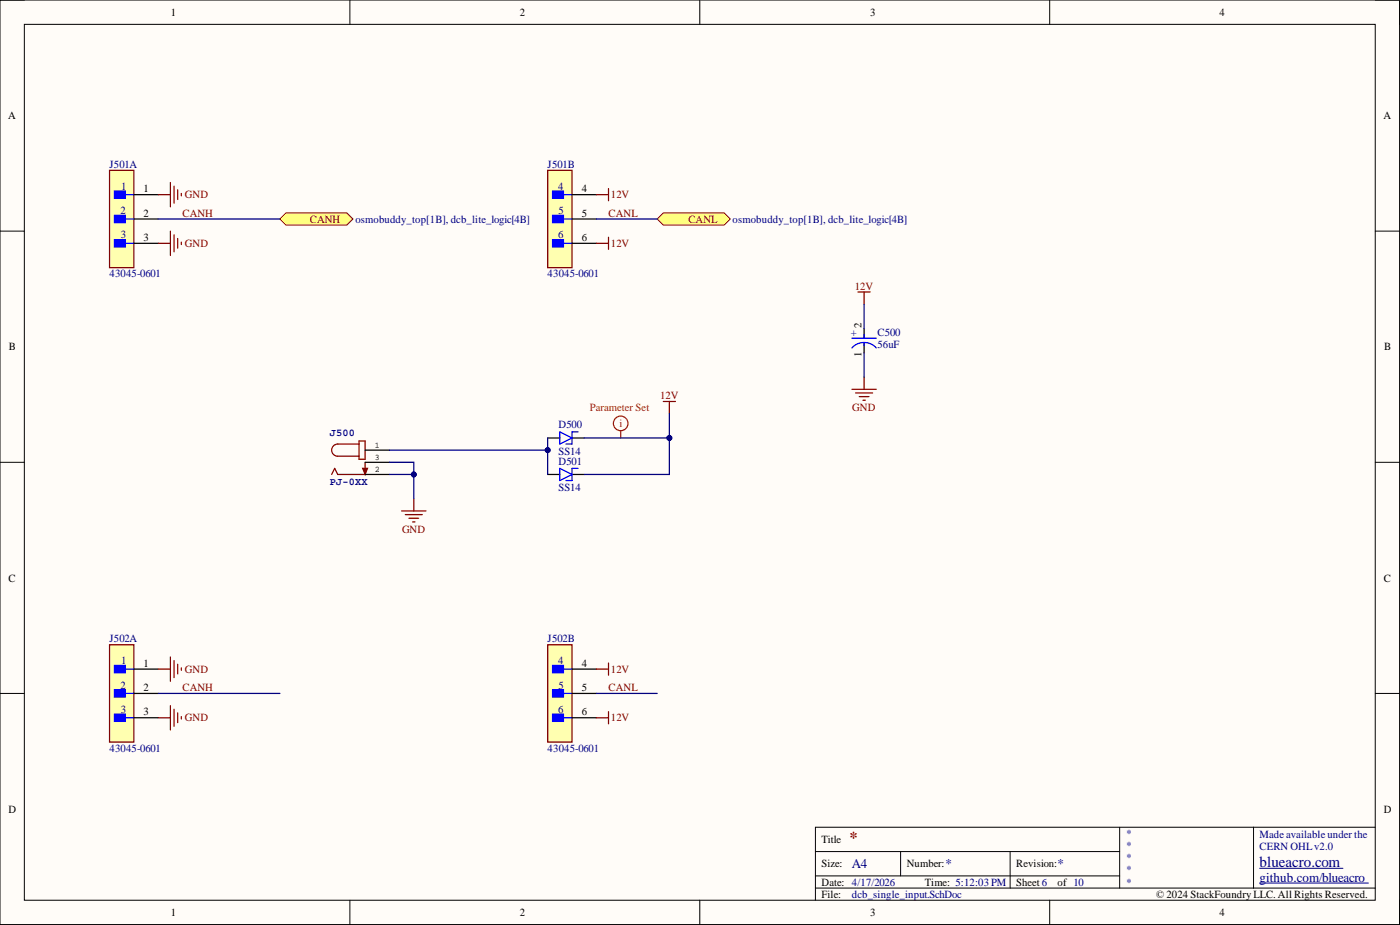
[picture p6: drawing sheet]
<svg xmlns="http://www.w3.org/2000/svg" width="292mm" height="193mm" viewBox="0 0 292 193" stroke-linecap="round" stroke-linejoin="round" font-family="sans-serif">
<path d="M0 0h292v192.9h-292z" fill-rule="evenodd" fill="#fffcf8"/>
<path d="M0 0h292v192.9h-292z" fill="none" stroke="#000" stroke-width=".21"/>
<path d="M5.1 5.1h281.8v182.7h-281.8z" fill-rule="evenodd" fill="#fffcf8"/>
<g fill="none" stroke="#000" stroke-width=".21">
<path d="M0 0h5.1M5.1 5.1h281.8v182.7h-281.8zM73 0v5.1M146 0v5.1M219 0v5.1M286.9 0h5.1v5.1M0 48.2h5.1M286.9 48.2h5.1M0 96.4h5.1M286.9 96.4h5.1M0 144.7h5.1M286.9 144.7h5.1"/>
<path d="M170.1 177.7h63.5M187.9 177.7v5M210.8 177.7v7.6M233.6 172.6v12.7M261.5 172.6v12.7M286.9 172.6h-116.8v15.2M73 187.8v5.1M146 187.8v5.1M170.1 185.3h116.8M170.1 182.7h63.5M219 187.8v5.1M292 187.8v5.1"/>
</g>
<path d="M262.8 184.2h22.7M262.8 181.1h17.4" fill="none" stroke="#000080" stroke-width=".21"/>
<path d="M74.9 92.6h-4.4a1.27 1.27 0 0 0-1.3 1.3 1.27 1.27 0 0 0 1.3 1.3h4.4M74.9 92h1.3v3.8h-1.3zM76.2 96.4v2.6h-5.7l-.7-1.3-.6 1.3" fill="none" stroke="#800000" stroke-width=".26"/>
<path d="M75.7 97.7h1l-.5 1.3z" fill="#800000"/>
<g fill="none" stroke="#800000" stroke-width=".26">
<path d="M179 60.9h2.6M180.3 60.9v2.6M180.3 78.7v2.5M75.7 97.7h1l-.5 1.3zM138.4 83.8h2.5M139.7 83.8v2.5M177.7 81.2h5.1M178.5 82h3.6M179.3 82.7h2M180 83.5h.5M83.8 106.6h5.1M84.6 107.4h3.5"/>
<path d="M85.3 108.1h2.1M86.1 108.9h.5M86.3 104.1v2.5"/>
</g>
<path d="M180.3 68.5v2.1M180.3 71.6v2M76.2 93.9h5.1M76.2 96.4h5.1M76.2 99h5.1" fill="none" stroke="#000" stroke-width=".26"/>
<path d="M177.7 72.6a3.4 3.4 0 0 1 5.1 0M177.7 70.6h5.1M180.3 69.8v.8M180.3 71.6v.5" fill="none" stroke="#00f" stroke-width=".26"/>
<path d="M58.4 45.7l1.3-1.3h12.7l1.2 1.3-1.2 1.3h-12.7z" fill-rule="evenodd" fill="#ffff80"/>
<path d="M58.4 45.7l1.3-1.3h12.7l1.2 1.3-1.2 1.3h-12.7z" fill="none" stroke="#800000" stroke-width=".21"/>
<path d="M137.1 45.7l1.3-1.3h12.7l1.3 1.3-1.3 1.3h-12.7z" fill-rule="evenodd" fill="#ffff80"/>
<path d="M137.1 45.7l1.3-1.3h12.7l1.3 1.3-1.3 1.3h-12.7z" fill="none" stroke="#800000" stroke-width=".21"/>
<g fill="none" stroke="#f00" stroke-width=".26">
<path d="M129.5 89.8v1.6"/>
<circle cx="129.5" cy="88.3" r="1.52"/>
</g>
<path d="M22.9 35.5h5v20.3h-5z" fill-rule="evenodd" fill="#ffffb0"/>
<path d="M22.9 35.5h5v20.3h-5z" fill="none" stroke="#800000" stroke-width=".26"/>
<path d="M23.9 39.8h2.3v1.6h-2.3z" fill-rule="evenodd" fill="#00f"/>
<path d="M23.9 39.8h2.3v1.6h-2.3zM26.2 40.6h1.7" fill="none" stroke="#00f" stroke-width=".26"/>
<path d="M23.9 44.9h2.3v1.5h-2.3z" fill-rule="evenodd" fill="#00f"/>
<path d="M23.9 44.9h2.3v1.5h-2.3zM26.2 45.7h1.7" fill="none" stroke="#00f" stroke-width=".26"/>
<path d="M23.9 50h2.3v1.5h-2.3z" fill-rule="evenodd" fill="#00f"/>
<path d="M23.9 50h2.3v1.5h-2.3zM26.2 50.8h1.7" fill="none" stroke="#00f" stroke-width=".26"/>
<path d="M27.9 40.6h5.1M27.9 45.7h5.1M27.9 50.8h5.1" fill="none" stroke="#000" stroke-width=".26"/>
<path d="M114.3 35.5h5v20.3h-5z" fill-rule="evenodd" fill="#ffffb0"/>
<path d="M114.3 35.5h5v20.3h-5z" fill="none" stroke="#800000" stroke-width=".26"/>
<path d="M115.3 39.8h2.3v1.6h-2.3z" fill-rule="evenodd" fill="#00f"/>
<path d="M115.3 39.8h2.3v1.6h-2.3zM117.6 40.6h1.7" fill="none" stroke="#00f" stroke-width=".26"/>
<path d="M115.3 44.9h2.3v1.5h-2.3z" fill-rule="evenodd" fill="#00f"/>
<path d="M115.3 44.9h2.3v1.5h-2.3zM117.6 45.7h1.7" fill="none" stroke="#00f" stroke-width=".26"/>
<path d="M115.3 50h2.3v1.5h-2.3z" fill-rule="evenodd" fill="#00f"/>
<path d="M115.3 50h2.3v1.5h-2.3zM117.6 50.8h1.7" fill="none" stroke="#00f" stroke-width=".26"/>
<path d="M119.3 40.6h5.1M119.3 45.7h5.1M119.3 50.8h5.1" fill="none" stroke="#000" stroke-width=".26"/>
<g fill="none" stroke="#800000" stroke-width=".26">
<path d="M35.5 38.1v5M36.3 38.8v3.6M37.1 39.6v2M127 39.3v2.6M33 40.6h2.5M33 50.8h2.5M35.5 48.2v5.1M36.3 49v3.5M37.1 49.7v2.1M37.8 40.4v.5M37.8 50.5v.5M124.4 40.6h2.6"/>
<path d="M124.4 50.8h2.6M127 49.5v2.5"/>
</g>
<path d="M22.9 134.5h5v20.3h-5z" fill-rule="evenodd" fill="#ffffb0"/>
<path d="M22.9 134.5h5v20.3h-5z" fill="none" stroke="#800000" stroke-width=".26"/>
<path d="M23.9 138.8h2.3v1.5h-2.3z" fill-rule="evenodd" fill="#00f"/>
<path d="M23.9 138.8h2.3v1.5h-2.3zM26.2 139.6h1.7" fill="none" stroke="#00f" stroke-width=".26"/>
<path d="M23.9 143.9h2.3v1.5h-2.3z" fill-rule="evenodd" fill="#00f"/>
<path d="M23.9 143.9h2.3v1.5h-2.3zM26.2 144.7h1.7" fill="none" stroke="#00f" stroke-width=".26"/>
<path d="M23.9 149h2.3v1.5h-2.3z" fill-rule="evenodd" fill="#00f"/>
<path d="M23.9 149h2.3v1.5h-2.3zM26.2 149.7h1.7" fill="none" stroke="#00f" stroke-width=".26"/>
<path d="M27.9 139.6h5.1M27.9 144.7h5.1M27.9 149.7h5.1" fill="none" stroke="#000" stroke-width=".26"/>
<path d="M114.3 134.5h5v20.3h-5z" fill-rule="evenodd" fill="#ffffb0"/>
<path d="M114.3 134.5h5v20.3h-5z" fill="none" stroke="#800000" stroke-width=".26"/>
<path d="M115.3 138.8h2.3v1.5h-2.3z" fill-rule="evenodd" fill="#00f"/>
<path d="M115.3 138.8h2.3v1.5h-2.3zM117.6 139.6h1.7" fill="none" stroke="#00f" stroke-width=".26"/>
<path d="M115.3 143.9h2.3v1.5h-2.3z" fill-rule="evenodd" fill="#00f"/>
<path d="M115.3 143.9h2.3v1.5h-2.3zM117.6 144.7h1.7" fill="none" stroke="#00f" stroke-width=".26"/>
<path d="M115.3 149h2.3v1.5h-2.3z" fill-rule="evenodd" fill="#00f"/>
<path d="M116.8 90.1l2.5 1.3-2.5 1.2zM116.8 97.7l2.5 1.3-2.5 1.2zM120.6 90.1h-1.3v2.5h-1.2M120.6 97.7h-1.3v2.5h-1.2M115.3 149h2.3v1.5h-2.3zM117.6 149.7h1.7" fill="none" stroke="#00f" stroke-width=".26"/>
<path d="M114.3 91.4h2.5M114.3 99h2.5M119.3 91.4h2.6M119.3 99h2.6M119.3 139.6h5.1M119.3 144.7h5.1M119.3 149.7h5.1" fill="none" stroke="#000" stroke-width=".26"/>
<g fill="none" stroke="#800000" stroke-width=".26">
<path d="M33 139.6h2.5M35.5 137v5.1M36.3 137.8v3.6M37.1 138.6v2M37.8 139.3v.5M124.4 139.6h2.6M127 138.3v2.6M33 149.7h2.5M35.5 147.2v5.1M36.3 148v3.5M37.1 148.7v2.1M37.8 149.5v.5"/>
<path d="M124.4 149.7h2.6M127 148.5v2.5"/>
</g>
<path d="M180.3 63.5v5M180.3 73.6v5.1M81.3 99h5v5.1" fill="none" stroke="#000080" stroke-width=".26"/>
<circle cx="86.3" cy="99" r=".51" fill="#000080"/>
<circle cx="86.3" cy="99" r=".51" fill="none" stroke="#000080" stroke-width=".21"/>
<path d="M81.3 96.4h5v2.6" fill="none" stroke="#000080" stroke-width=".26"/>
<circle cx="86.3" cy="99" r=".51" fill="#000080"/>
<circle cx="86.3" cy="99" r=".51" fill="none" stroke="#000080" stroke-width=".21"/>
<path d="M33 45.7h25.4M124.4 45.7h12.7M114.3 91.4v2.5h-33M33 144.7h25.4M124.4 144.7h12.7" fill="none" stroke="#000080" stroke-width=".26"/>
<circle cx="114.3" cy="93.9" r=".51" fill="#000080"/>
<circle cx="114.3" cy="93.9" r=".51" fill="none" stroke="#000080" stroke-width=".21"/>
<path d="M114.3 93.9v5.1" fill="none" stroke="#000080" stroke-width=".26"/>
<circle cx="114.3" cy="93.9" r=".51" fill="#000080"/>
<circle cx="114.3" cy="93.9" r=".51" fill="none" stroke="#000080" stroke-width=".21"/>
<path d="M139.7 86.3v5.1h-17.8" fill="none" stroke="#000080" stroke-width=".26"/>
<circle cx="139.7" cy="91.4" r=".51" fill="#000080"/>
<circle cx="139.7" cy="91.4" r=".51" fill="none" stroke="#000080" stroke-width=".21"/>
<path d="M139.7 91.4v7.6h-17.8" fill="none" stroke="#000080" stroke-width=".26"/>
<circle cx="139.7" cy="91.4" r=".51" fill="#000080"/>
<circle cx="139.7" cy="91.4" r=".51" fill="none" stroke="#000080" stroke-width=".21"/>
<text font-size="3.5" fill="#800000" x="177.2" y="175.9">*</text>
<text font-size="3.2" fill="#000080" x="262.8" y="180.8">blueacro.com</text>
<g font-size="2.8" fill="#000080">
<text x="177.7" y="181.1">A4</text>
<text x="197.3" y="181.1">*</text>
<text x="220.7" y="181.1">*</text>
<text x="262.8" y="183.9">github.com/blueacro</text>
</g>
<g font-size="2.3">
<text x="35.6" y="3.3">1</text>
<text x="108.4" y="3.3">2</text>
<text x="181.6" y="3.3">3</text>
<text x="254.4" y="3.3">4</text>
<text x="1.7" y="24.9">A</text>
<text x="288.6" y="24.9">A</text>
<text x="30" y="40.1">1</text>
<text x="121.4" y="40.1">4</text>
<text x="30" y="45.2">2</text>
<text x="121.4" y="45.2">5</text>
<text x="30" y="50.3">3</text>
<text x="121.4" y="50.3">6</text>
<text x="1.9" y="73.1">B</text>
<text x="288.8" y="73.1">B</text>
<text x="1.8" y="121.3">C</text>
<text x="288.7" y="121.3">C</text>
<text x="30" y="139.1">1</text>
<text x="121.4" y="139.1">4</text>
<text x="30" y="144.2">2</text>
<text x="30" y="149.2">3</text>
<text x="121.4" y="144.2">5</text>
<text x="121.4" y="149.2">6</text>
<text x="1.8" y="169.5">D</text>
<text x="288.7" y="169.5">D</text>
<text x="171.4" y="175.9">Title</text>
<text x="171.4" y="181">Size:</text>
<text x="171.4" y="184.8">Date: 4/17/2026</text>
<text x="189.2" y="181">Number:</text>
<text x="193" y="184.8">Time: 5:12:03 PM</text>
<text x="212" y="181">Revision:</text>
<text x="212" y="184.8">Sheet 6</text>
<text x="220.7" y="184.8">of 10</text>
<text x="35.6" y="191.1">1</text>
<text x="108.4" y="191.1">2</text>
<text x="171.4" y="187.3">File:</text>
<text x="181.6" y="191.1">3</text>
<text x="241.2" y="187.3">© 2024 StackFoundry LLC. All Rights Reserved.</text>
<text x="254.4" y="191.1">4</text>
</g>
<g font-size="2.3" fill="#000080">
<text x="22.9" y="35">J501A</text>
<text x="114.3" y="35">J501B</text>
<text x="25.3" y="39.6">1</text>
<text x="116.5" y="39.6">4</text>
<text x="25.1" y="44.7">2</text>
<text x="74.1" y="46.4">osmobuddy_top[1B], dcb_lite_logic[4B]</text>
<text x="116.6" y="44.7">5</text>
<text x="152.9" y="46.4">osmobuddy_top[1B], dcb_lite_logic[4B]</text>
<text x="25.2" y="49.7">3</text>
<text x="116.5" y="49.7">6</text>
<text x="22.9" y="57.9">43045-0601</text>
<text x="114.3" y="57.9">43045-0601</text>
<text x="177.5" y="70">+</text>
<text x="183.1" y="70">C500</text>
<text x="183.1" y="72.6">56uF</text>
<text x="116.6" y="89.3">D500</text>
<text x="116.6" y="94.9">SS14</text>
<text x="116.6" y="97">D501</text>
<text x="116.6" y="102.5">SS14</text>
<text x="22.9" y="134">J502A</text>
<text x="114.3" y="134">J502B</text>
<text x="25.1" y="143.6">2</text>
<text x="25.3" y="138.6">1</text>
<text x="116.5" y="138.6">4</text>
<text x="116.6" y="143.6">5</text>
<text x="25.2" y="148.7">3</text>
<text x="116.5" y="148.7">6</text>
<text x="22.9" y="156.8">43045-0601</text>
<text x="114.3" y="156.8">43045-0601</text>
<text x="234.9" y="174.6">*</text>
<text x="234.9" y="177.1">*</text>
<text x="234.9" y="179.7">*</text>
<text x="262.8" y="177.4">CERN OHLv2.0</text>
<text x="262.8" y="174.9">Made available under the</text>
<text x="234.9" y="182.2">*</text>
<text x="234.9" y="184.8">*</text>
<text x="177.7" y="187.3">dcb_single_input.SchDoc</text>
</g>
<g font-size="2.3" fill="#800000">
<text x="38.6" y="41.4">GND</text>
<text x="127.5" y="41.4">12V</text>
<text x="38.1" y="45.2">CANH</text>
<text x="64.7" y="46.4">CANH</text>
<text x="127" y="45.2">CANL</text>
<text x="143.6" y="46.4">CANL</text>
<text x="38.6" y="51.5">GND</text>
<text x="127.5" y="51.5">12V</text>
<text x="178.3" y="60.4">12V</text>
<text x="137.7" y="83.2">12V</text>
<text x="177.8" y="85.8">GND</text>
<text x="83.9" y="111.2">GND</text>
<text x="38.6" y="140.3">GND</text>
<text x="127.5" y="140.3">12V</text>
<text x="38.1" y="144.2">CANH</text>
<text x="127" y="144.2">CANL</text>
<text x="38.6" y="150.5">GND</text>
<text x="127.5" y="150.5">12V</text>
</g>
<g font-size="2.3" fill="#f00">
<text x="123.1" y="85.8">Parameter Set</text>
<text x="129.2" y="89.1">i</text>
</g>
<g font-size="2.2">
<text x="179.8" y="68.5" transform="rotate(-90 179.8 68.5)">2</text>
<text x="179.8" y="74.4" transform="rotate(-90 179.8 74.4)">1</text>
</g>
<g font-size="2.2" fill="#000080">
<text x="68.8" y="90.9">J500</text>
<text x="68.8" y="101.1">PJ-0XX</text>
</g>
<g font-size="1.8">
<text x="78.2" y="93.4">1</text>
<text x="78.2" y="95.9">3</text>
<text x="78.2" y="98.5">2</text>
</g>
</svg>
